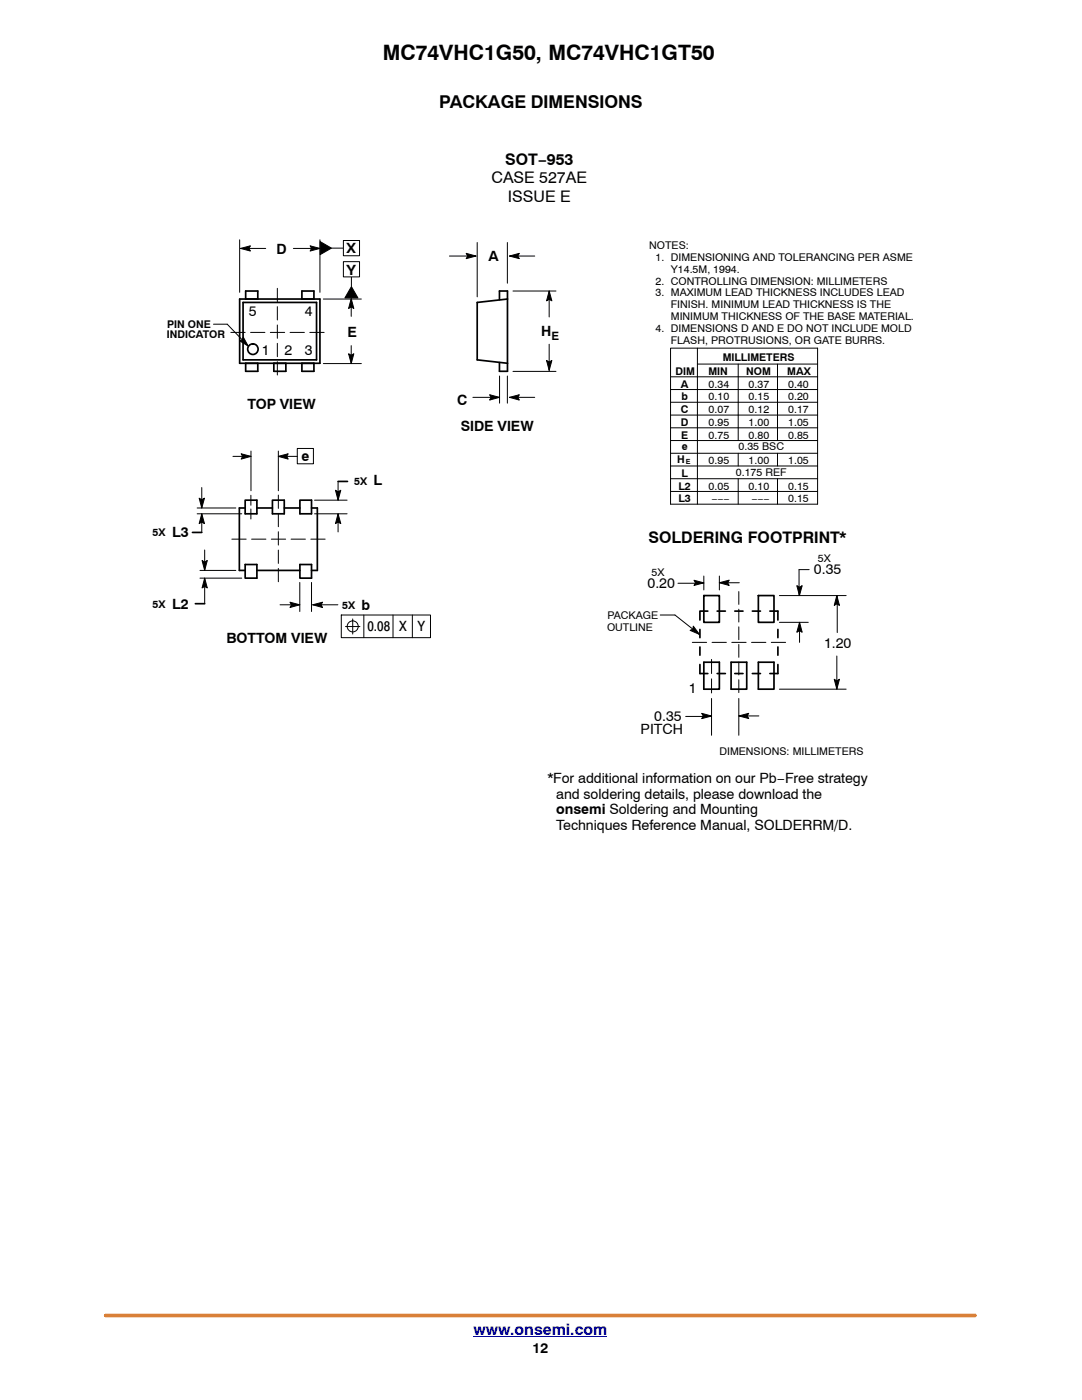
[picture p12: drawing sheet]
<svg xmlns="http://www.w3.org/2000/svg" width="216mm" height="279mm" viewBox="0 0 216 279" stroke-linecap="round" stroke-linejoin="round" font-family="sans-serif">
<path d="M21.1 262.5h173.5" fill="none" stroke="#d98038" stroke-width=".72"/>
<path d="M94.5 266.7h26.7" fill="none" stroke="#00f" stroke-width=".2"/>
<g fill="none" stroke="#000" stroke-width=".34">
<path d="M47.8 59.7h16v12.8h-16zM49 59.7v-1.6h2.4v1.6M60.2 59.7v-1.6h2.4v1.6M99.7 59.8v-1.7h1.6v16h-1.6v-1.7M101.3 59.7l-6.1 .7v11.4l6.1 .7M48.5 60.4h14.7v11.4h-14.7zM49 72.5v1.6h2.4v-1.6M54.6 72.5v1.6h2.4v-1.6M60.2 72.5v1.6h2.4v-1.6M48.9 99.8h2.4v2.7h-2.4zM54.4 99.8h2.3v2.7h-2.3zM59.8 99.8h2.4v2.7h-2.4z"/>
<path d="M48.9 112.7h2.4v2.7h-2.4zM48.9 101.4h-1.1v12.4h1.1M51.3 113.8h8.5M51.3 101.4h3.1M56.7 101.4h3.1M59.8 112.7h2.4v2.7h-2.4zM62.2 101.4h1.1v12.4h-1.1"/>
<circle cx="50.4" cy="69.7" r="1.05"/>
</g>
<g fill="none" stroke="#000" stroke-width=".2">
<path d="M47.8 47.9v10.4M48 49.6l2-.5-.3 .5 .3 .5zM48 49.6h5M58.5 49.6h5.3M61.9 49.1l1.9 .5-1.9 .5 .3-.5zM63.8 47.9v10.4M64.5 59.7h7.6M66.2 49.5h4.1M70.1 59.6l.5 2-.5-.3-.5 .3zM70.1 59.6v3.5M89.7 51.1h5.3M93 50.6l2 .5-2 .5 .3-.5z"/>
<path d="M95.2 48.4v10.8M101.2 48.4v8.1M101.7 51.1h5M101.7 51.1l1.9-.5-.3 .5 .3 .5zM102.4 58.1h8.5M109.6 58.1l.5 1.9-.5-.3-.5 .3zM109.6 58.1v5.2M64.5 72.6h7.6M69.6 70.6l.5 .3 .5-.3-.5 2zM70.1 69v3.6M94.4 79.3h5.3M97.7 78.8l2 .5-2 .5 .3-.5z"/>
<path d="M99.7 75v5.5M101.2 75v5.5M101.7 79.3l1.9-.5-.3 .5 .3 .5zM101.7 79.3h5M102.4 74.1h8.5M109.1 71.9l.5 .3 .5-.3-.5 2zM109.6 68.7v5.2M133.8 77.7h29.3M133.8 75.1v-5.6h29.3v26h-29.3v-20.3h29.3M139.2 72.7h23.9M139.2 69.5v8.2M139.2 77.8v2.5"/>
<path d="M147.3 72.7v15.2M155.1 72.7v15.2M133.8 80.3h29.3M133.8 82.8h29.3M133.8 85.4h29.3M133.8 87.9h29.3M133.8 90.5h29.3M133.8 93h29.3M139.2 80.3v15.2M147.3 90.5v2.5M155.1 90.5v2.5"/>
</g>
<path d="M48 49.6l2-.5-.3 .5 .3 .5zM61.9 49.1l1.9 .5-1.9 .5 .3-.5zM93 50.6l2 .5-2 .5 .3-.5zM101.7 51.1l1.9-.5-.3 .5 .3 .5zM109.6 58.1l.5 1.9-.5-.3-.5 .3zM70.1 59.6l.5 2-.5-.3-.5 .3zM69.6 70.6l.5 .3 .5-.3-.5 2zM97.7 78.8l2 .5-2 .5 .3-.5zM101.7 79.3l1.9-.5-.3 .5 .3 .5zM109.1 71.9l.5 .3 .5-.3-.5 2z" fill="#000"/>
<path d="M63.9 48.2l2.2 1.3-2.2 1.3z" fill="#000" stroke="#000" stroke-width=".2"/>
<path d="M68.5 48h3.2v3h-3.2z" fill="#fff"/>
<path d="M68.5 48h3.2v3h-3.2zM70.1 53.1v4" fill="none" stroke="#000" stroke-width=".2"/>
<path d="M70.1 57.2l1.3 2.3h-2.6z" fill="#000" stroke="#000" stroke-width=".2"/>
<path d="M68.5 52.2h3.2v3.1h-3.2z" fill="#fff"/>
<g fill="none" stroke="#000" stroke-width=".2">
<path d="M68.5 52.2h3.2v3.1h-3.2zM42.6 64.7h2.7l4.2 4.4M47.8 68l.6-.1 .1-.6 1 1.8zM50.1 90v7.9M55.5 90v7.9M62.8 99.8h6.5M39.3 102.5h8.9M39.3 101.4h7.8M39.9 115.4h8.3M39.9 113.8h7.2M40.3 111.9l.5 .3 .6-.3-.6 1.9zM40.8 115.4l.6 1.9-.6-.3-.5 .3z"/>
<path d="M40.8 109.8v4M40.8 115.4v5.1M59.8 116.2v5.8M62.2 116.2v5.8M62.8 102.5h6.5M140.4 115v2.7M143.5 115v2.7M155.5 118.9h13.3M55.9 120.7h3.9M57.9 120.2l1.9 .5-1.9 .5 .3-.5zM62.4 120.7l2-.5-.3 .5 .3 .5zM62.4 120.7h5"/>
<path d="M68.1 122.7h17.8v4.6h-17.8zM68.9 125h2.9M70.4 123.5v3M72.6 122.7v4.6M78.4 122.7v4.6M82.3 122.7v4.6M131.7 122.7h3M142 139.4v7.3M147.4 139.4v7.3M155.5 137.5h13.3M155.5 124.2h5.8"/>
<circle cx="70.4" cy="125" r="1.1"/>
</g>
<g fill="none" stroke="#000" stroke-width=".34">
<path d="M67.5 96.1h1.8M38.4 106.3h1.9M140.4 118.9h3.1v5.3h-3.1zM151.3 118.9h3.1v5.3h-3.1zM39 120.5h1.8M139.7 132.6v1.8h1.5M139.7 125.6v1.7M139.7 129.1v1.7M140.4 132.2h3.1v5.3h-3.1zM141.2 122h-1.5v1.7M143.1 122h1.6M143.1 134.4h1.6"/>
<path d="M145.9 132.2h3.1v5.3h-3.1zM146.6 122h1.7M146.6 134.4h1.7M150.1 122h1.6M150.1 134.4h1.6M151.3 132.2h3.1v5.3h-3.1zM153.6 122h1.6v1.7M155.2 132.6v1.8h-1.6M155.2 125.6v1.7M155.2 129.1v1.7"/>
</g>
<path d="M64.9 107.6h-18.7M156.8 128.2h-18.7" fill="none" stroke="#000" stroke-width=".2" stroke-dasharray="2.9 1.1"/>
<path d="M55.5 98.8v17.4" fill="none" stroke="#000" stroke-width=".2" stroke-dasharray="2.7 1"/>
<path d="M147.4 118.1v20.2" fill="none" stroke="#000" stroke-width=".2" stroke-dasharray="2.6 1"/>
<path d="M142 138.3v-6.7" fill="none" stroke="#000" stroke-width=".2" stroke-dasharray="2.8 1.1"/>
<path d="M47.8 68l.6-.1 .1-.6 1 1.8zM40.8 115.4l.6 1.9-.6-.3-.5 .3zM40.3 111.9l.5 .3 .6-.3-.6 1.9zM57.9 120.2l1.9 .5-1.9 .5 .3-.5zM62.4 120.7l2-.5-.3 .5 .3 .5z" fill="#000"/>
<path d="M50.1 103.6v-4.8" fill="none" stroke="#000" stroke-width=".2" stroke-dasharray="2 .7"/>
<path d="M59.3 89.5h3.2v3.1h-3.2z" fill="#fff"/>
<g fill="none" stroke="#000" stroke-width=".2">
<path d="M39.7 99.4l.6 .3 .5-.3-.5 2zM40.3 97.3v4.1M46.5 91.1h3.6M48.1 90.6l2 .5-2 .5 .3-.5zM55.5 91.1l2-.5-.3 .5 .3 .5zM55.5 91.1h3.8M59.3 89.5h3.2v3.1h-3.2zM66.9 97.8l.6 .3 .5-.3-.5 2zM67.5 96.1v3.7M133.8 98.1h29.3M133.8 95.5v5.1h29.3v-5.1M139.2 95.6v5"/>
<path d="M147.3 95.5v5.1M155.1 95.5v5.1M40.3 102.5l.5 2-.5-.3-.6 .3zM40.3 102.5v3.8M67.5 102.5l.5 2-.5-.3-.6 .3zM67.5 102.5v3.7M135.3 116.4h5.1M138.5 115.8l1.9 .5-1.9 .5 .3-.5zM143.5 116.3l2-.5-.3 .5 .3 .5zM143.5 116.3h4M159 116.9l.5 .3 .6-.3-.6 2zM161.5 113.7h-2.1v5.2"/>
<path d="M167 118.9l.5 1.9-.5-.3-.5 .3zM167.1 118.9v7.3M134.7 122.7l4.9 3.9M138.3 125l1.3 1.6-1.9-.8 .6-.2zM159.5 124.2l.6 2-.6-.3-.5 .3zM159.5 124.2v4M166.5 135.6l.5 .3 .5-.3-.5 1.9zM167 130.9v6.6M136.8 143h5.2M140 142.4l2 .5-2 .5 .3-.5zM147.4 142.9l2-.5-.3 .5 .3 .5zM147.4 142.9h4"/>
</g>
<g fill="#000">
<path d="M39.7 99.4l.6 .3 .5-.3-.5 2zM48.1 90.6l2 .5-2 .5 .3-.5zM55.5 91.1l2-.5-.3 .5 .3 .5zM66.9 97.8l.6 .3 .5-.3-.5 2zM40.3 102.5l.5 2-.5-.3-.6 .3zM67.5 102.5l.5 2-.5-.3-.6 .3zM138.5 115.8l1.9 .5-1.9 .5 .3-.5zM143.5 116.3l2-.5-.3 .5 .3 .5zM159 116.9l.5 .3 .6-.3-.6 2zM138.3 125l1.3 1.6-1.9-.8 .6-.2zM159.5 124.2l.6 2-.6-.3-.5 .3zM166.5 135.6l.5 .3 .5-.3-.5 1.9z"/>
<path d="M167 118.9l.5 1.9-.5-.3-.5 .3zM140 142.4l2 .5-2 .5 .3-.5zM147.4 142.9l2-.5-.3 .5 .3 .5z"/>
</g>
<path d="M64.7 66.3h-18.7" fill="none" stroke="#000" stroke-width=".2" stroke-dasharray="2.9 1.1"/>
<path d="M55.3 57.5v17.4" fill="none" stroke="#000" stroke-width=".2" stroke-dasharray="2.7 1"/>
<text font-size="4.2" x="76.4" y="12">MC74VHC1G50, MC74VHC1GT50</text>
<text font-size="3.5" x="87.7" y="21.6">PACKAGE DIMENSIONS</text>
<g font-size="3.2">
<text x="100.8" y="32.9">SOT−953</text>
<text x="98.1" y="36.6">CASE 527AE</text>
<text x="101.3" y="40.3">ISSUE E</text>
<text x="129.4" y="108.4">SOLDERING FOOTPRINT*</text>
</g>
<text font-size="3.2" fill="#00f" x="94.5" y="266.4">www.onsemi.com</text>
<g font-size="2.8">
<text x="55.2" y="50.6">D</text>
<text x="69.2" y="50.6">X</text>
<text x="97.5" y="52.2">A</text>
<text x="69.2" y="54.8">Y</text>
<text x="49.6" y="63">5</text>
<text x="60.8" y="63">4</text>
<text x="52.2" y="70.9">1</text>
<text x="56.8" y="70.9">2</text>
<text x="60.8" y="70.9">3</text>
<text x="69.3" y="67.2">E</text>
<text x="108" y="67.1">H</text>
<text x="49.4" y="81.6">TOP VIEW</text>
<text x="91.2" y="80.8">C</text>
<text x="91.9" y="86">SIDE VIEW</text>
<text x="60.1" y="92.1">e</text>
<text x="74.5" y="96.9">L</text>
<text x="34.4" y="107.2">L3</text>
<text x="129.2" y="117.4">0.20</text>
<text x="162.4" y="114.6">0.35</text>
<text x="34.4" y="121.5">L2</text>
<text x="72.1" y="121.6">b</text>
<text x="73.3" y="125.9">0.08</text>
<text x="79.6" y="125.9">X</text>
<text x="83.3" y="125.9">Y</text>
<text x="45.2" y="128.4">BOTTOM VIEW</text>
<text x="164.4" y="129.4">1.20</text>
<text x="130.6" y="143.9">0.35</text>
<text x="137.4" y="138.2">1</text>
<text x="127.8" y="146.6">PITCH</text>
<text x="109.3" y="156.2">*For additional information on our Pb−Free strategy</text>
<text x="111" y="159.4">and soldering details, please download the</text>
<text x="111" y="162.5">onsemi Soldering and Mounting</text>
<text x="111" y="165.7">Techniques Reference Manual, SOLDERRM/D.</text>
<text x="106.3" y="270">12</text>
</g>
<text font-size="2.3" x="110" y="67.8">E</text>
<g font-size="2.1">
<text x="129.5" y="49.7">NOTES:</text>
<text x="130.8" y="52.1">1. DIMENSIONING AND TOLERANCING PER ASME</text>
<text x="130.8" y="56.8">2. CONTROLLING DIMENSION: MILLIMETERS</text>
<text x="130.8" y="59.1">3. MAXIMUM LEAD THICKNESS INCLUDES LEAD</text>
<text x="133.9" y="54.4">Y14.5M, 1994.</text>
<text x="33.4" y="65.5">PIN ONE</text>
<text x="133.9" y="61.5">FINISH. MINIMUM LEAD THICKNESS IS THE</text>
<text x="133.9" y="63.9">MINIMUM THICKNESS OF THE BASE MATERIAL.</text>
<text x="33.3" y="67.4">INDICATOR</text>
<text x="130.8" y="66.2">4. DIMENSIONS D AND E DO NOT INCLUDE MOLD</text>
<text x="133.9" y="68.6">FLASH, PROTRUSIONS, OR GATE BURRS.</text>
<text x="134.8" y="74.8">DIM</text>
<text x="135.8" y="77.4">A</text>
<text x="141.4" y="74.8">MIN</text>
<text x="141.4" y="77.4">0.34</text>
<text x="144.2" y="72.1">MILLIMETERS</text>
<text x="148.9" y="74.8">NOM</text>
<text x="149.4" y="77.4">0.37</text>
<text x="157.1" y="74.8">MAX</text>
<text x="157.3" y="77.4">0.40</text>
<text x="135.8" y="82.5">C</text>
<text x="136" y="79.9">b</text>
<text x="141.4" y="79.9">0.10</text>
<text x="141.4" y="82.5">0.07</text>
<text x="149.4" y="79.9">0.15</text>
<text x="149.4" y="82.5">0.12</text>
<text x="157.3" y="79.9">0.20</text>
<text x="157.3" y="82.5">0.17</text>
<text x="135.8" y="85">D</text>
<text x="135.9" y="87.6">E</text>
<text x="136" y="89.9">e</text>
<text x="141.4" y="87.6">0.75</text>
<text x="141.4" y="85">0.95</text>
<text x="147.4" y="89.9">0.35 BSC</text>
<text x="149.4" y="87.6">0.80</text>
<text x="149.4" y="85">1.00</text>
<text x="157.3" y="87.6">0.85</text>
<text x="157.3" y="85">1.05</text>
<text x="135.1" y="92.5">H</text>
<text x="136" y="95.2">L</text>
<text x="141.4" y="92.6">0.95</text>
<text x="146.8" y="95">0.175 REF</text>
<text x="149.4" y="92.6">1.00</text>
<text x="157.3" y="92.6">1.05</text>
<text x="70.7" y="96.8">5X</text>
<text x="135.4" y="97.7">L2</text>
<text x="135.4" y="100.3">L3</text>
<text x="141.4" y="97.7">0.05</text>
<text x="142" y="100.3">−−−</text>
<text x="149.4" y="97.7">0.10</text>
<text x="150" y="100.3">−−−</text>
<text x="157.3" y="97.7">0.15</text>
<text x="157.3" y="100.3">0.15</text>
<text x="30.5" y="107">5X</text>
<text x="163.2" y="112.1">5X</text>
<text x="130" y="114.9">5X</text>
<text x="30.5" y="121.3">5X</text>
<text x="68.3" y="121.5">5X</text>
<text x="121.1" y="125.8">OUTLINE</text>
<text x="121.2" y="123.6">PACKAGE</text>
<text x="143.6" y="150.7">DIMENSIONS: MILLIMETERS</text>
</g>
<text font-size="1.4" x="136.9" y="92.5">E</text>
</svg>
